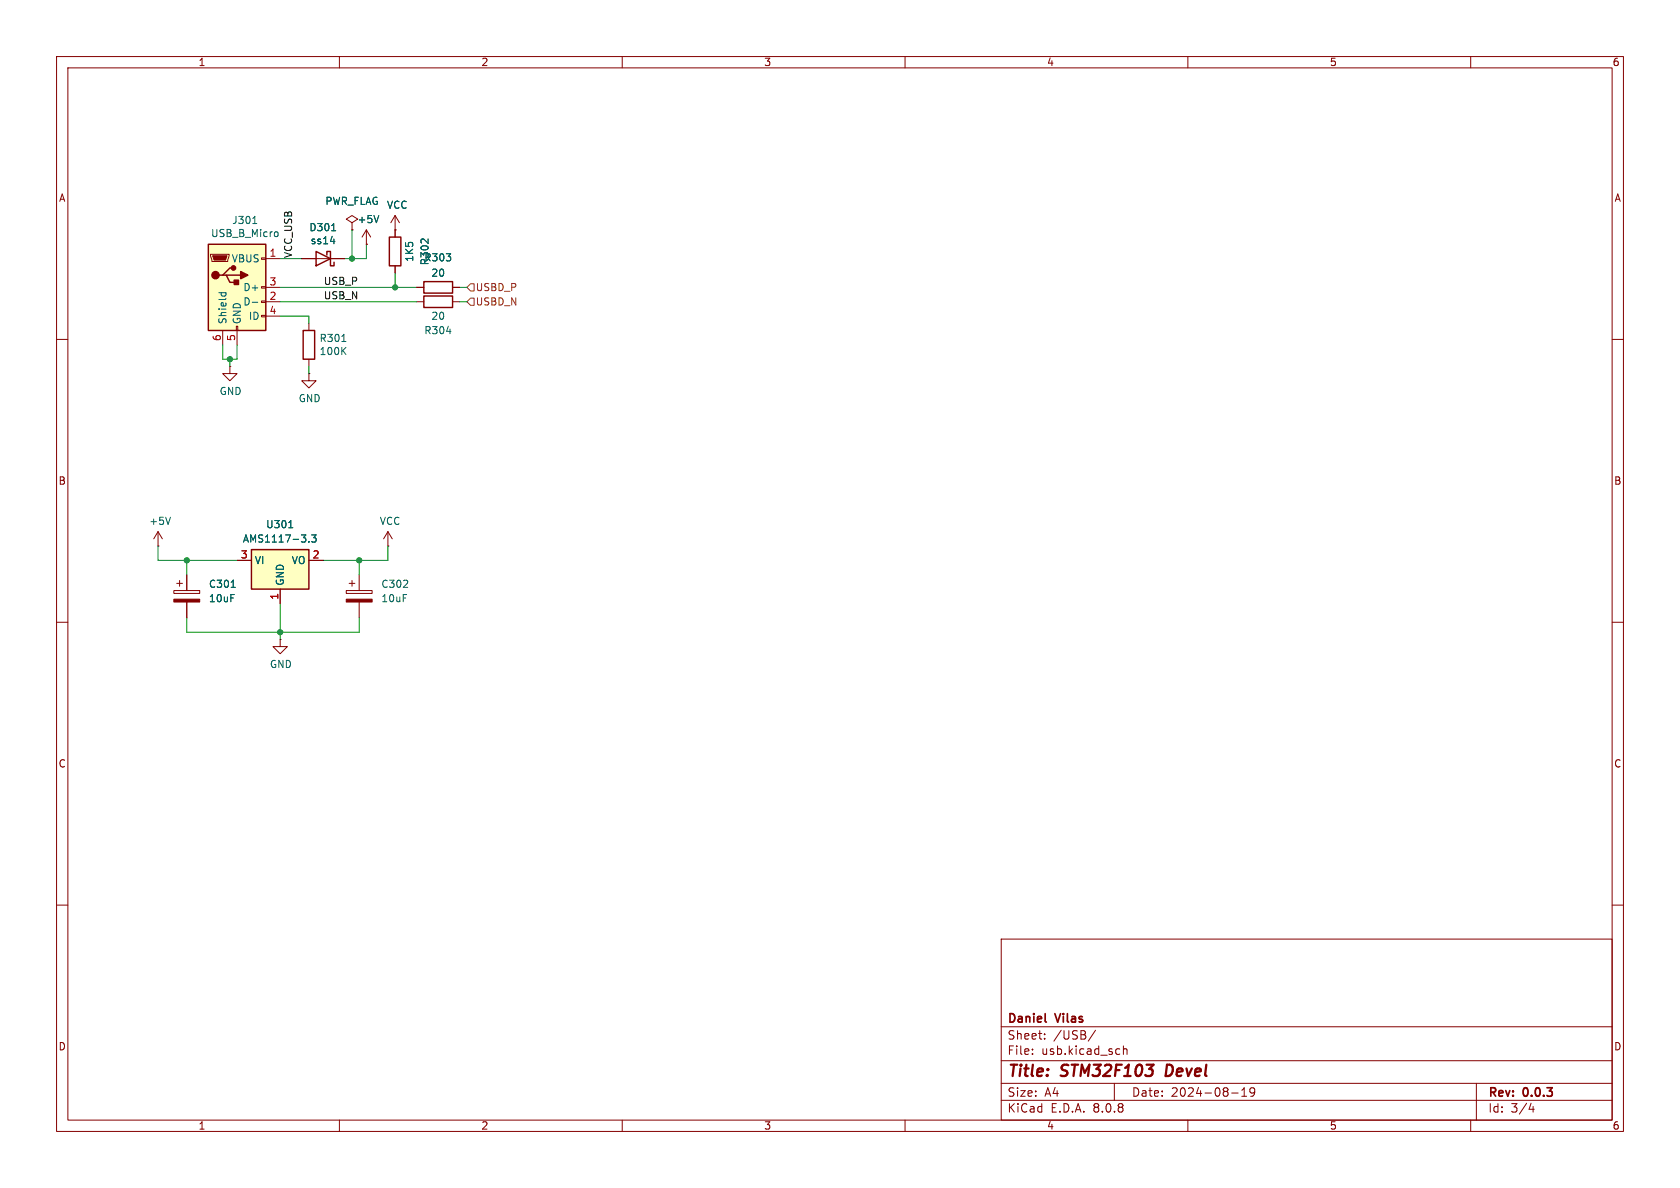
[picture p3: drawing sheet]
<svg xmlns="http://www.w3.org/2000/svg" width="297mm" height="210mm" viewBox="0 0 297 210" stroke-linecap="round" stroke-linejoin="round" font-family="sans-serif">
<g fill="none" stroke="#840000" stroke-width=".18">
<path d="M10 10h277v190h-277zM12 12h273v186h-273zM60 10v2M110 10v2M160 10v2M210 10v2M260 10v2M54.6 57.2v1.2M73.7 53.3h1.2M80 53.3h1.3M10 60h2M54.6 63.5v1.3"/>
<path d="M285 60h2M10 110h2M285 110h2M10 160h2M177 166h108v32h-108zM285 160h2M60 198v2M110 198v2M160 198v2M177 194.5h108M177 191.5h108M177 187.5h108"/>
<path d="M177 181.5h108M182.5 186.3v.1M182.5 185.5v.1M184.7 183.6v.1M184.7 182.8v.1M193.7 182.1l-1.3 2M197 191.5v3M197.8 185.4l.2 .1M198 186.3l-.2 .1M198.6 184.9v1.5M198.6 185.5l.2-.1 .4 .1v.9M210 198v2"/>
<path d="M217.7 193.2h1.2M219.5 193.8h.9M219.5 192.7l.5-.4v1.5M221.8 192.9l-.3 .3h-.3l-.2-.3 .1-.5 .4-.1 .2 .1a.99 .99 0 0 1-.3 1.4h-.3M260 198v2M261 191.5v6.5M270.7 195l-.4 1.1h.9M271 195.6v1"/>
</g>
<path d="M206.3 188.2l-.2 2h.4" fill="none" stroke="#840000" stroke-width=".4"/>
<path d="M184.8 180.6l.2 .1" fill="none" stroke="#840000" stroke-width=".3"/>
<path d="M53.6 58.4h2v5.1h-2zM74.9 52.3h5.1v2.1h-5.1z" fill="none" stroke="#840000" stroke-width=".25"/>
<path d="M79 58.6h.7M60.4 60.4h.8M60.6 62l.6 .7M61.2 61.4l-.8 .7" fill="none" stroke="#006464" stroke-width=".18"/>
<path d="M36.8 43.2h10.2v15.2h-10.2z" fill="#ffffc2"/>
<path d="M36.8 43.2h10.2v15.2h-10.2zM39.4 48.6h.6l.6 1.3h1.3M40 48.6h2.5M41.3 47.4h-.7l-1.2 1.2h-.7M55.9 44.5l2.5 1.2-2.5 1.3zM57.8 45.1v-.6h.6v2.5h.7v-.6M68.8 41.9h2.1v5.1h-2.1zM74.9 49.8h5.1v2h-5.1z" fill="none" stroke="#840000" stroke-width=".25"/>
<g fill="#840000" stroke="#840000" stroke-width=".25">
<path d="M42.5 48l1.3 .6-1.3 .7z"/>
<path d="M41.4 49.5h.8v.8h-.8z"/>
<circle cx="38.1" cy="48.6" r=".63"/>
<circle cx="41.3" cy="47.4" r=".38"/>
</g>
<g fill="none" stroke="#840000" stroke-width=".18">
<path d="M37.2 45h3.3v.2l-.2 1h-2.8zM39.4 58.4v2.6M41.8 57.7h.2v.7h-.2zM41.9 58.4v2.6M46.2 55.8h.8v.2h-.8zM46.2 53.2h.8v.3h-.8zM46.2 50.7h.8v.2h-.8zM46.2 45.6h.8v.2h-.8zM47 45.7h2.5M47 53.3h2.5M47 50.8h2.5M47 55.9h2.5"/>
<path d="M53.3 45.7h7.7M64.8 43.2h.1M64.8 40.6l-.8 1.3M64.8 40.6v2.6M64.8 40.6l.7 1.3M69.8 40.6v1.3M69.8 47v1.3M73.7 50.8h1.2M80 50.8h1.3M40.6 64.8v1.2h1.3l-1.3 1.3-1.2-1.3h1.2M40.6 64.8h.1M54.6 66v1.3h1.3l-1.3 1.3-1.3-1.3h1.3"/>
<path d="M54.6 66h.1M68.6 96.5h.1M68.6 94l-.8 1.3M68.6 94v2.5M68.6 94l.7 1.3M30.7 104.4h4.6v.5h-4.6zM31.2 103.1h1.1M31.7 102.6v1M33 101.6v2.8M33 106.4v2.8M49.5 113v1.3h1.3l-1.3 1.3-1.2-1.3h1.2M49.5 113h.1"/>
<path d="M61.2 104.4h4.6v.5h-4.6zM61.7 103.1h1M62.2 102.6v1M63.5 101.6v2.8M63.5 106.4v2.8"/>
</g>
<g fill="#840000" stroke="#840000" stroke-width=".18">
<path d="M37.6 45.2h2.5l-.2 .8h-2.1z"/>
<path d="M61.2 105.9h4.6v.5h-4.6z"/>
<path d="M30.7 105.9h4.6v.5h-4.6z"/>
</g>
<path d="M44.7 39.5h.7M67 38.1l-.5 1.3M38.7 51.7h1.2M39.2 51.7l-.1 .4M39.9 51.7v.4M44.6 53.4h1M48.7 41h.3l.2 .2-.1 .5-.4 .1M58.4 42.7h.8M58.6 40.8h.8M40.9 103.8h.7" fill="none" stroke="#006464" stroke-width=".18"/>
<path d="M44.4 97.2h10.2v6.9h-10.2z" fill="#ffffc2"/>
<path d="M44.4 97.2h10.2v6.9h-10.2z" fill="none" stroke="#840000" stroke-width=".25"/>
<g fill="none" stroke="#840000" stroke-width=".18">
<path d="M62.2 39.4l1-.7-1-.6-1 .6 1 .7v1.2M69.8 38.1l-.7 1.3M69.8 38.1v3.8M69.8 38.1l.8 1.3M53.3 45.7h2.6M58.4 45.7h2.6M62.2 40.6h.1M64.8 43.2h.1M69.8 40.6h.1M69.8 47v1.3M73.7 50.8h1.2M80 50.8h1.3"/>
<path d="M27.9 96.5h.1M27.9 94l-.7 1.3M27.9 94v2.5M27.9 94l.8 1.3M41.9 99.1h2.5M54.6 99.1h2.5M33 101.6v2.8M33 106.4v2.8M49.5 104.1v2.6"/>
</g>
<path d="M67 38.1l-.5 1.3M58.4 42.7h.8M58.6 40.8h.8M30.1 91.4l-.4 1.3M51 93.3h.8M54.6 95.7v.1M55.1 94.6h.8l-.4 .4 .3 .2v.5l-.2 .1-.5-.1M40.9 103.8h.7" fill="none" stroke="#006464" stroke-width=".18"/>
<path d="M83.2 52.7h.6v1.3h-.6l-.7-.7zM83.2 50.2h.6v1.2h-.6l-.7-.6z" fill="none" stroke="#725600" stroke-width=".18"/>
<g fill="none" stroke="#009600" stroke-width=".18">
<path d="M49.5 45.7h3.8M49.5 50.8h24.2M49.5 53.3h24.2M49.5 55.9h5.1v1.3M62.2 40.6v5.1M64.8 43.2v2.5h-3.8M69.8 48.3v2.5M81.3 50.8h1.2M81.3 53.3h1.2M39.4 61v2.5h2.5v-2.5M40.6 63.5v1.3M54.6 64.8v1.2"/>
<path d="M27.9 96.5v2.6h14M33 99.1v2.5M63.5 99.1v2.5M68.6 96.5v2.6h-11.5M33 109.2v2.6h30.5v-2.6M49.5 106.7v6.3"/>
</g>
<g fill="#009600" stroke="#009600" stroke-width=".18">
<circle cx="33" cy="99.1" r=".46"/>
<circle cx="49.5" cy="111.8" r=".46"/>
<circle cx="63.5" cy="99.1" r=".46"/>
<circle cx="62.2" cy="45.7" r=".46"/>
<circle cx="69.8" cy="50.8" r=".46"/>
<circle cx="40.6" cy="63.5" r=".46"/>
</g>
<g font-size="2.8" fill="#840000">
<text x="178" y="190.9">Title:</text>
<text x="187.7" y="190.9">STM32F103</text>
<text x="206.9" y="190.9">Devel</text>
</g>
<g font-size="2.1" fill="#840000">
<text x="178" y="184">Sheet:</text>
<text x="178" y="181.2">Daniel</text>
<text x="186.2" y="184">/USB/</text>
<text x="186.7" y="181.2">Vilas</text>
<text x="178" y="186.7">File:</text>
<text x="184.1" y="186.7">usb.kicad_sch</text>
<text x="178" y="196.9">KiCad</text>
<text x="178" y="194.1">Size:</text>
<text x="184.7" y="194.1">A4</text>
<text x="185.7" y="196.9">E.D.A.</text>
<text x="193.3" y="196.9">8.0.8</text>
<text x="200" y="194.1">Date:</text>
<text x="207" y="194.1">2024-08-19</text>
<text x="263" y="194.3">Rev:</text>
<text x="263" y="196.9">Id:</text>
<text x="267.1" y="196.9">3/4</text>
<text x="269.4" y="194.3">0.0.3</text>
</g>
<g font-size="1.8" fill="#840000">
<text x="35" y="11.9">1</text>
<text x="85" y="11.9">2</text>
<text x="135" y="11.9">3</text>
<text x="185" y="11.9">4</text>
<text x="235" y="11.9">5</text>
<text x="285" y="11.9">6</text>
<text x="10.3" y="35.9">A</text>
<text x="285.3" y="35.9">A</text>
<text x="10.3" y="85.9">B</text>
<text x="285.3" y="85.9">B</text>
<text x="10.3" y="135.9">C</text>
<text x="285.3" y="135.9">C</text>
<text x="10.3" y="185.9">D</text>
<text x="285.3" y="185.9">D</text>
<text x="35" y="199.9">1</text>
<text x="85" y="199.9">2</text>
<text x="135" y="199.9">3</text>
<text x="185" y="199.9">4</text>
<text x="235" y="199.9">5</text>
<text x="285" y="199.9">6</text>
</g>
<g font-size="1.8" fill="#006464">
<text x="41" y="39.8">J301</text>
<text x="54.6" y="41.1">D301</text>
<text x="57.4" y="36.4">PWR_FLAG</text>
<text x="63.1" y="39.6">+5V</text>
<text x="68.3" y="37.1">VCC</text>
<text x="37.2" y="42.1">USB_B_Micro</text>
<text x="40.9" y="46.6">VBUS</text>
<text x="54.8" y="43.4">ss14</text>
<text x="73.3" y="46.4" transform="rotate(-90 73.3 46.4)">1K5</text>
<text x="74.9" y="46.4">R303</text>
<text x="76" y="47" transform="rotate(-90 76 47)">R302</text>
<text x="42.9" y="51.7">D+</text>
<text x="76.2" y="49.1">20</text>
<text x="40.2" y="57.4" transform="rotate(-90 40.2 57.4)">Shield</text>
<text x="42.8" y="57.4" transform="rotate(-90 42.8 57.4)">GND</text>
<text x="42.9" y="54.2">D-</text>
<text x="43.9" y="56.7">ID</text>
<text x="74.9" y="59.3">R304</text>
<text x="76.2" y="56.7">20</text>
<text x="56.4" y="60.7">R301</text>
<text x="56.4" y="63">100K</text>
<text x="38.7" y="70">GND</text>
<text x="52.7" y="71.3">GND</text>
<text x="26.3" y="93">+5V</text>
<text x="46.9" y="93.6">U301</text>
<text x="67" y="93">VCC</text>
<text x="42.8" y="96.1">AMS1117-3.3</text>
<text x="45" y="99.9">VI</text>
<text x="51.5" y="99.9">VO</text>
<text x="36.8" y="104.1">C301</text>
<text x="36.8" y="106.7">10uF</text>
<text x="50.4" y="103.6" transform="rotate(-90 50.4 103.6)">GND</text>
<text x="67.3" y="104.1">C302</text>
<text x="67.3" y="106.7">10uF</text>
<text x="47.6" y="118.3">GND</text>
</g>
<g font-size="1.8" fill="#a90000">
<text x="47.6" y="45.5">1</text>
<text x="47.6" y="53.1">2</text>
<text x="47.6" y="50.5">3</text>
<text x="47.6" y="55.6">4</text>
<text x="39.1" y="60.4" transform="rotate(-90 39.1 60.4)">6</text>
<text x="41.7" y="60.4" transform="rotate(-90 41.7 60.4)">5</text>
<text x="42.5" y="98.8">3</text>
<text x="55.2" y="98.8">2</text>
<text x="49.3" y="106.1" transform="rotate(-90 49.3 106.1)">1</text>
</g>
<g font-size="1.8" fill="#0f0f0f">
<text x="51.7" y="45.7" transform="rotate(-90 51.7 45.7)">VCC_USB</text>
<text x="57.1" y="53">USB_N</text>
<text x="57.1" y="50.5">USB_P</text>
</g>
<g font-size="1.8" fill="#725600">
<text x="84" y="51.7">USBD_P</text>
<text x="84" y="54.2">USBD_N</text>
</g>
</svg>
